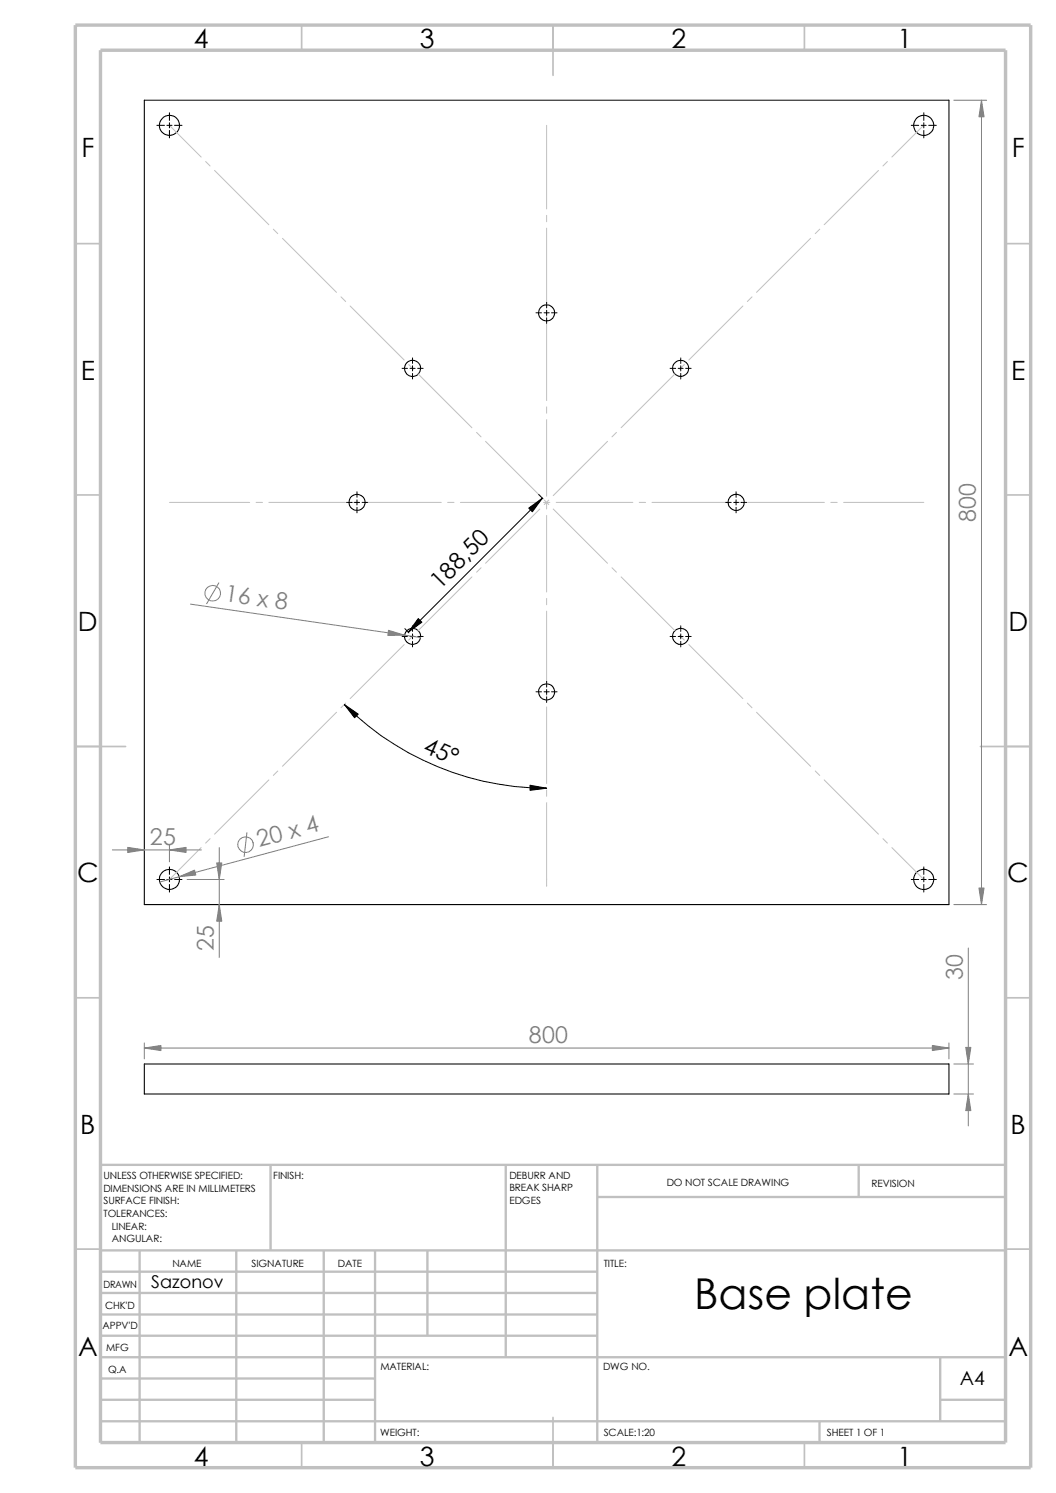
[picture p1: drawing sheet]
<svg xmlns="http://www.w3.org/2000/svg" width="210mm" height="297mm" viewBox="0 0 210 297" stroke-linecap="round" stroke-linejoin="round" font-family="sans-serif">
<g fill="none" stroke="#c0c0c0" stroke-width=".34">
<path d="M60 5v5M110 5v10M160 5v5M15 48.5h5M200 48.5h5M15 98.5h5M200 98.5h5M15 148.5h10M195 148.5h10M15 198.5h5M200 198.5h5M15 248.5h5"/>
<path d="M200 248.5h5M60 287v5M110 282v10M160 287v5"/>
</g>
<g fill="none" stroke="#c0c0c0" stroke-width=".47">
<path d="M53.8 231.7v17.1M100.6 231.7v38.3M118.8 231.7v55.3M118.8 238.1h81.2M170.8 231.7v6.4M200 231.7h-180v55.3M20 248.8h180M20 257.2h98.8M20 253h98.8M27.8 248.8v38.2M47 248.8v38.2M64.4 248.8v38.2"/>
<path d="M74.6 248.8v38.2M85 248.8v16.9M20 265.7h98.8M20 261.5h98.8M20 278.5h54.6M20 274.2h54.6M20 270h180M187 278.5h13M187 270v12.7M20 282.7h180M163 282.7v4.3"/>
</g>
<path d="M15 5h190v287h-190zM20 10h180v277h-180z" fill="none" stroke="#c0c0c0" stroke-width=".68" stroke-linecap="butt"/>
<g fill="none" stroke="#000" stroke-width=".21">
<path d="M28.7 19.9h160v160.1h-160zM28.7 211.7h160v5.9h-160z"/>
<circle cx="33.7" cy="24.9" r="2"/>
<circle cx="183.7" cy="24.9" r="1.98"/>
<circle cx="82" cy="73.3" r="1.6"/>
<circle cx="108.7" cy="62.2" r="1.6"/>
<circle cx="135.4" cy="73.3" r="1.61"/>
<circle cx="71" cy="99.9" r="1.61"/>
<circle cx="146.4" cy="99.9" r="1.61"/>
<circle cx="82" cy="126.6" r="1.6"/>
<circle cx="108.7" cy="137.7" r="1.59"/>
<circle cx="135.4" cy="126.6" r="1.6"/>
<circle cx="33.7" cy="174.9" r="2"/>
<circle cx="183.7" cy="174.9" r="1.99"/>
</g>
<g fill="none" stroke="#c0c0c0" stroke-width=".2">
<path d="M33.7 24.9l6.3 6.3M40.9 32.1l.9 .9M42.7 33.9l10.8 10.8M108.7 24.9v16.7M174.7 33.9l-10.8 10.8M176.5 32.1l-.9 .9M183.7 24.9l-6.3 6.3M54.4 45.6l.8 .9M56.2 47.4l10.7 10.8M67.8 59.1l.9 .9M108.7 42.8v1.3M108.7 45.4v15.2"/>
<path d="M149.6 59.1l-1 .9M161.2 47.4l-10.7 10.8M163 45.6l-.9 .9M69.6 60.9l10.8 10.7M81.3 72.5l.9 .9M83.1 74.3l10.8 10.8M108.7 61.9v1.3M108.7 64.4v15.3M134.3 74.3l-10.8 10.8M136.1 72.5l-.9 .9M147.7 60.9l-10.7 10.7M33.7 99.9h16"/>
<path d="M50.9 99.9h1.3M53.5 99.9h15.2M70 99.9h1.2M72.5 99.9h15.3M89 99.9h1.3M91.6 99.9h15.2M94.8 86l.9 .9M96.6 87.8l10.8 10.8M108.1 99.9h1.2M108.2 99.5l.9 .9M108.7 80.9v1.3M108.7 83.5v15.2"/>
<path d="M108.7 100v1.3M109.1 99.5l-.9 .9M110.6 99.9h15.3M120.8 87.8l-10.8 10.8M122.6 86l-.9 .9M127.1 99.9h1.3M129.7 99.9h15.2M146.2 99.9h1.2M148.7 99.9h15.3M165.2 99.9h1.3M167.8 99.9h15.9M93.9 114.8l-10.8 10.7"/>
<path d="M95.7 112.9l-.9 .9M107.4 101.3l-10.8 10.8M108.7 102.5v15.3M108.7 119v1.3M110 101.3l10.8 10.8M121.7 112.9l.9 .9M123.5 114.8l10.8 10.7M68.7 139.9l-.9 .9M80.4 128.2l-10.8 10.8M82.2 126.4l-.9 .9M108.7 121.6v15.2M108.7 138.1v1.3"/>
<path d="M135.2 126.4l.9 .9M137 128.2l10.7 10.8M148.6 139.9l1 .9M53.5 155.2l-10.8 10.7M55.2 153.4l-.8 .9M66.9 141.7l-10.7 10.7M108.7 140.6v15.3M108.7 157.1v1.3M108.7 159.7v16.6M150.5 141.7l10.7 10.7M162.1 153.4l.9 .9M163.9 155.2l10.8 10.7"/>
<path d="M40 168.6l-6.3 6.4M41.8 166.8l-.9 .9M175.6 166.8l.9 .9M177.4 168.6l6.3 6.4"/>
</g>
<g fill="none" stroke="#000" stroke-width=".2">
<path d="M31.2 24.9h1.5M33.2 24.9h1M33.7 22.4v1.6M33.7 24.4v1M33.7 26v1.4M34.7 24.9h1.5M181.2 24.9h1.5M183.2 24.9h1M183.7 22.4v1.6M183.7 24.4v1M183.7 26v1.4M184.7 24.9h1.5"/>
<path d="M80 73.3h1M81.5 73.3h1M82 71.2v1.1M82 72.8v1M82 74.3v1.1M83.1 73.3h1.1M106.6 62.2h1.1M108.2 62.2h1M108.7 60.2v1.1M108.7 61.7v1M108.7 63.2v1.1M109.7 62.2h1.1"/>
<path d="M133.3 73.3h1.1M134.9 73.3h.9M135.4 71.2v1.1M135.4 72.8v1M135.4 74.3v1.1M136.4 73.3h1.1M68.9 99.9h1.1M70.5 99.9h1M71 97.8v1.1M71 99.4v1.1M72 99.9h1.1M107.1 98.4l.9 .8"/>
<path d="M107.9 99.1l-26.7 26.7M144.3 99.9h1.1M145.9 99.9h1M146.4 97.8v1.1M146.4 99.4v1.1M147.4 99.9h1.1M71 100.9v1.1M146.4 100.9v1.1M80 126.6h1M80.5 125.1l.8 .8M81.5 126.6h1M82 124.5v1.1"/>
<path d="M82 126.1v1M82 127.6v1.1M83.1 126.6h1.1M106.6 137.6h1.1M108.2 137.6h1M108.7 135.6v1.1M108.7 137.2v.9M108.7 138.6v1.1M109.7 137.6h1.1M133.3 126.6h1.1M134.9 126.6h.9M135.4 124.5v1.1"/>
<path d="M135.4 126.1v1M135.4 127.6v1.1M136.4 126.6h1.1M68.5 140.2a56.9 56.9 0 0 0 40.2 16.6M31.2 175h1.5M33.2 175h1M33.7 172.5v1.4M33.7 174.5v.9M33.7 175.9v1.6M34.7 175h1.5M181.2 175h1.5M183.2 175h1"/>
<path d="M183.7 172.5v1.4M183.7 174.5v.9M183.7 175.9v1.6M184.7 175h1.5"/>
</g>
<path d="M105.2 101.1l2.7-2-2 2.7zM83.2 123.1l.7 .7-2.7 2zM68.5 140.2l2.7 1.9-.7 .7zM105.4 156.2l3.3 .6-3.3 .4z" fill="#000" stroke="#000" stroke-width=".2"/>
<g fill="none" stroke="#808080" stroke-width=".2">
<path d="M189.7 19.9h6.5M195.2 19.9v160.1M43.5 116l-2.4 4.1M37.9 120.2l45.8 6.6M22.4 169.1h17.6M33.7 168.1v3.3M37.2 175h7.4M43.6 168.6v21.9M49.1 165.7l-.5 4.7M65.4 166.5l-33.7 9M189.7 180h6.5M192.6 188.6v35.4"/>
<path d="M28.7 207.5v3.2M28.7 208.5h160M188.7 207.5v3.2M189.7 211.7h3.9M189.7 217.6h3.9"/>
<circle cx="42.3" cy="118" r="1.55"/>
<circle cx="48.8" cy="168" r="1.56"/>
</g>
<g fill="#808080" stroke="#808080" stroke-width=".2">
<path d="M28.7 208.5l3.3-.5v1z"/>
<path d="M185.4 208l3.3 .5-3.3 .5z"/>
<path d="M192.1 208.4h1l-.5 3.3z"/>
<path d="M192.6 217.6l.5 3.3h-1z"/>
<path d="M43.6 180l.5 3.3h-1z"/>
<path d="M33.7 169.1l3.3-.5v1z"/>
<path d="M77.3 125.4l3.2 1h-3.4z"/>
<path d="M43.1 171.7h1l-.5 3.3z"/>
<path d="M25.4 168.6l3.3 .5-3.3 .5z"/>
<path d="M35.6 174.4l3.1-1.3 .2 1z"/>
<path d="M194.7 176.7h1l-.5 3.3z"/>
<path d="M195.2 19.9l.5 3.3h-1z"/>
</g>
<text font-size="8.5" x="138" y="260.4">Base plate</text>
<g font-size="5.3">
<text x="38.5" y="9.6">4</text>
<text x="83.5" y="9.6">3</text>
<text x="133.5" y="9.6">2</text>
<text x="178.5" y="9.6">1</text>
<text x="16.2" y="31.3">F</text>
<text x="201.2" y="31.3">F</text>
<text x="16" y="75.6">E</text>
<text x="201.1" y="75.6">E</text>
<text x="15.5" y="125.6">D</text>
<text x="200.6" y="125.6">D</text>
<text x="15.3" y="175.6">C</text>
<text x="200.3" y="175.6">C</text>
<text x="16" y="225.6">B</text>
<text x="201" y="225.6">B</text>
<text x="15.5" y="269.8">A</text>
<text x="200.5" y="269.8">A</text>
<text x="38.5" y="291.6">4</text>
<text x="83.5" y="291.6">3</text>
<text x="133.5" y="291.6">2</text>
<text x="178.5" y="291.6">1</text>
</g>
<g font-size="4.6" fill="#808080">
<text x="194.1" y="103.8" transform="rotate(-90 194.1 103.8)">800</text>
<text x="44.6" y="119.5" transform="rotate(8 44.6 119.5)">16 x 8</text>
<text x="29.8" y="168.1">25</text>
<text x="51.6" y="168.5" transform="rotate(-15 51.6 168.5)">20 x 4</text>
<text x="42.5" y="189.2" transform="rotate(-90 42.5 189.2)">25</text>
<text x="191.5" y="195.1" transform="rotate(-90 191.5 195.1)">30</text>
<text x="105.2" y="207.6">800</text>
</g>
<g font-size="4.6">
<text x="87.6" y="117.3" transform="rotate(-45 87.6 117.3)">18 ,50</text>
<text x="84" y="149.6" transform="rotate(23 84 149.6)">45°</text>
</g>
<text font-size="3.9" x="190.9" y="275.5">A4</text>
<text font-size="3.5" x="30.1" y="256.2">Sazonov</text>
<g font-size="2">
<text x="20.6" y="234.6">UNLESS OTHERWISE SPECIFIED:</text>
<text x="20.6" y="237.1">DIMENSIONS ARE IN MILLIMETERS</text>
<text x="20.6" y="239.6">SURFACE FINISH:</text>
<text x="54.4" y="234.6">FINISH:</text>
<text x="101.3" y="239.5">EDGES</text>
<text x="101.3" y="234.5">DEBURR AND</text>
<text x="101.3" y="237">BREAK SHARP</text>
<text x="132.6" y="236">DO NOT SCALE DRAWING</text>
<text x="173.3" y="236.2">REVISION</text>
<text x="20.6" y="242.1">TOLERANCES:</text>
<text x="22.2" y="244.6">LINEAR:</text>
<text x="22.2" y="247.1">ANGULAR:</text>
<text x="50" y="252">SIGNATURE</text>
<text x="67.2" y="252">DATE</text>
<text x="120.1" y="252">TITLE:</text>
<text x="20.6" y="256.2">DRAWN</text>
<text x="34.3" y="252.1">NAME</text>
<text x="20.9" y="260.4">CHK'D</text>
<text x="20.4" y="264.5">APPV'D</text>
<text x="21.1" y="268.8">MFG</text>
<text x="21.5" y="273.1">Q.A</text>
<text x="75.6" y="272.5">MATERIAL:</text>
<text x="119.9" y="272.5">DWG NO.</text>
<text x="75.6" y="285.6">WEIGHT:</text>
<text x="120.1" y="285.6">SCALE:1:20</text>
<text x="164.5" y="285.6">SHEET 1 OF 1</text>
</g>
</svg>
